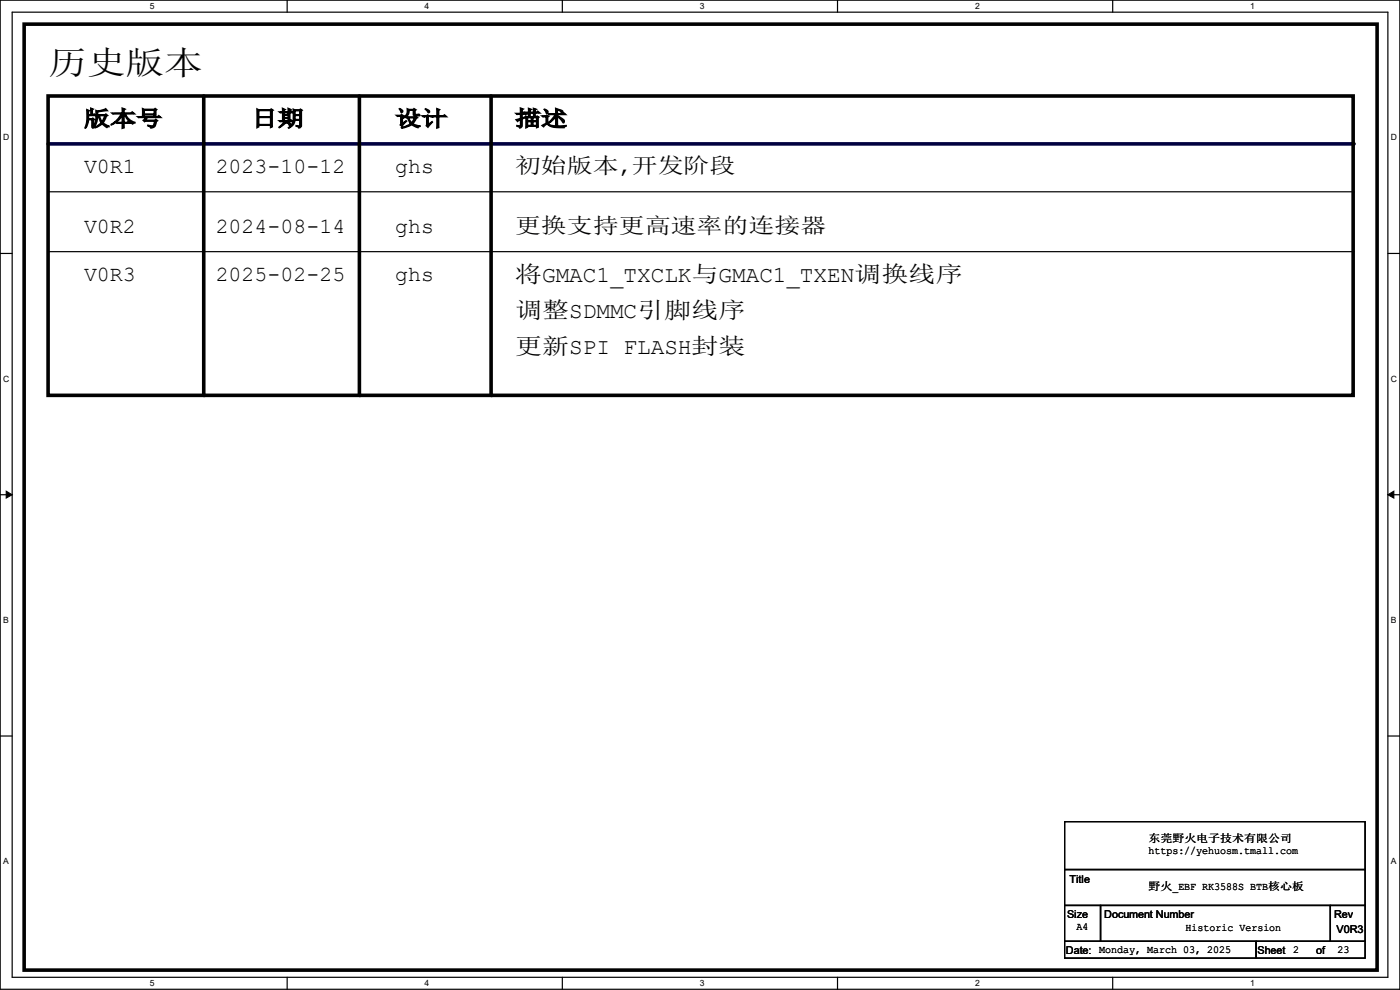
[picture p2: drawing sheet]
<svg xmlns="http://www.w3.org/2000/svg" width="297mm" height="210mm" viewBox="0 0 297 210" stroke-linecap="round" stroke-linejoin="round" font-family="sans-serif">
<path d="M0 0h297v209.8h-297zM2.6 2.6h291.8v204.7h-291.8z" fill="none" stroke="#000" stroke-width=".25"/>
<g fill="#fff">
<path d="M31.7 .3h1v2h-1z"/>
<path d="M31.7 207.6h1v2h-1z"/>
</g>
<path d="M60.9 0v2.6M60.9 207.3v2.5" fill="none" stroke="#000" stroke-width=".25"/>
<g fill="#fff">
<path d="M90.1 .3h1v2h-1z"/>
<path d="M90.1 207.6h1v2h-1z"/>
</g>
<path d="M119.3 0v2.6M119.3 207.3v2.5" fill="none" stroke="#000" stroke-width=".25"/>
<g fill="#fff">
<path d="M148.5 .3h.9v2h-.9z"/>
<path d="M148.5 207.6h.9v2h-.9z"/>
</g>
<path d="M177.7 0v2.6M177.7 207.3v2.5" fill="none" stroke="#000" stroke-width=".25"/>
<g fill="#fff">
<path d="M206.8 .3h1v2h-1z"/>
<path d="M206.8 207.6h1v2h-1z"/>
</g>
<path d="M236.1 0v2.6M236.1 207.3v2.5" fill="none" stroke="#000" stroke-width=".25"/>
<g fill="#fff">
<path d="M265.2 .3h1v2h-1z"/>
<path d="M265.2 207.6h1v2h-1z"/>
<path d="M.7 28.2h1.2v1.9h-1.2z"/>
<path d="M295.1 28.2h1.2v1.9h-1.2z"/>
<path d="M.7 79.3h1.2v2h-1.2z"/>
<path d="M295.1 79.3h1.2v2h-1.2z"/>
</g>
<path d="M0 53.8h2.6M294.4 53.8h2.6" fill="none" stroke="#000" stroke-width=".25"/>
<g fill="#fff">
<path d="M.7 130.5h1.2v2h-1.2z"/>
<path d="M295.1 130.5h1.1v2h-1.1z"/>
</g>
<path d="M0 104.9h2.6M294.4 104.9h2.6" fill="none" stroke="#000" stroke-width=".25"/>
<path d="M1.3 104.2l1.3 .7-1.3 .8zM294.4 104.9l1.3-.7v1.5z" fill="#000" stroke="#000" stroke-width=".21"/>
<g fill="#fff">
<path d="M.7 181.7h1.2v2h-1.2z"/>
<path d="M295.1 181.7h1.1v2h-1.1z"/>
</g>
<path d="M10.2 53.4h276.9M287.1 53.4h.1M0 156.1h2.6M294.4 156.1h2.6" fill="none" stroke="#000" stroke-width=".25"/>
<path d="M10.2 30.5h276.9" fill="none" stroke="#000040" stroke-width=".76"/>
<circle cx="287.1" cy="30.5" r=".38" fill="#000040"/>
<path d="M10.2 40.7h276.9M287.1 40.7h.1M225.8 174.3h63.8v10.1h-63.8zM225.8 184.4h63.8v7.7h-63.8zM225.8 192.1h7.7v7.6h-7.7zM225.8 199.7h40.7v3.5h-40.7zM233.5 192.1h48.7v7.6h-48.7zM266.5 199.7h23.1v3.5h-23.1zM282.2 192.1h7.4v7.6h-7.4z" fill="none" stroke="#000" stroke-width=".25"/>
<path d="M5.1 5.1h287v200.7h-287zM10.2 20.4h276.9v63.5h-276.9zM43.2 20.4v63.5M76.2 20.4v63.5M104.2 20.4v63.5" fill="none" stroke="#000" stroke-width=".76"/>
<g fill="#000">
<circle cx="43.2" cy="83.9" r=".38"/>
<circle cx="76.2" cy="83.9" r=".38"/>
<circle cx="104.2" cy="83.9" r=".38"/>
</g>
<text font-size="6.9" x="10.2" y="15.7">历史版本</text>
<g font-size="4.8">
<text x="109.3" y="59.8">将GMAC1_TXCLK与GMAC1_TXEN调换线序</text>
<text x="109.3" y="67.4">调整SDMMC引脚线序</text>
<text x="109.3" y="75">更新SPI FLASH封装</text>
</g>
<g font-size="4.6">
<text x="17.8" y="26.7">版本号</text>
<text x="53.4" y="26.7">日期</text>
<text x="83.9" y="26.7">设计</text>
<text x="109.3" y="26.7">描述</text>
<text x="17.8" y="36.7">V0R1</text>
<text x="45.8" y="36.7">2023-10-12</text>
<text x="83.9" y="36.7">ghs</text>
<text x="109.3" y="36.7">初始版本,开发阶段</text>
<text x="17.8" y="49.4">V0R2</text>
<text x="45.8" y="49.4">2024-08-14</text>
<text x="83.9" y="49.4">ghs</text>
<text x="109.3" y="49.4">更换支持更高速率的连接器</text>
<text x="17.8" y="59.6">V0R3</text>
<text x="45.8" y="59.6">2025-02-25</text>
<text x="83.9" y="59.6">ghs</text>
</g>
<g font-size="2.3">
<text x="243.6" y="178.7">东莞野火电子技术有限公司</text>
<text x="243.6" y="181.2">https://yehuosm.tmall.com</text>
<text x="226.9" y="187.3">Title</text>
<text x="243.6" y="188.9">野火_EBF RK3588S BTB核心板</text>
<text x="226.4" y="194.6">Size</text>
<text x="228.4" y="197.2">A4</text>
<text x="234.2" y="194.6">Document Number</text>
<text x="251.5" y="197.5">Historic Version</text>
<text x="283" y="194.6">Rev</text>
<text x="283.5" y="198">V0R3</text>
<text x="226.1" y="202.3">Date:</text>
<text x="233.2" y="202.1">Monday, March 03, 2025</text>
<text x="266.8" y="202.3">Sheet</text>
<text x="274.4" y="202.1">2</text>
<text x="279.2" y="202.3">of</text>
<text x="283.8" y="202.1">23</text>
</g>
<g font-size="1.8">
<text x="31.8" y="1.9">5</text>
<text x="90.1" y="1.9">4</text>
<text x="148.5" y="1.9">3</text>
<text x="206.8" y="1.9">2</text>
<text x="265.2" y="1.9">1</text>
<text x=".7" y="29.8">D</text>
<text x="295.1" y="29.8">D</text>
<text x=".7" y="80.9">C</text>
<text x="295.1" y="80.9">C</text>
<text x=".7" y="132.1">B</text>
<text x="295.1" y="132.1">B</text>
<text x=".7" y="183.3">A</text>
<text x="295.1" y="183.3">A</text>
<text x="31.8" y="209.2">5</text>
<text x="90.1" y="209.2">4</text>
<text x="148.5" y="209.2">3</text>
<text x="206.8" y="209.2">2</text>
<text x="265.2" y="209.2">1</text>
</g>
</svg>
